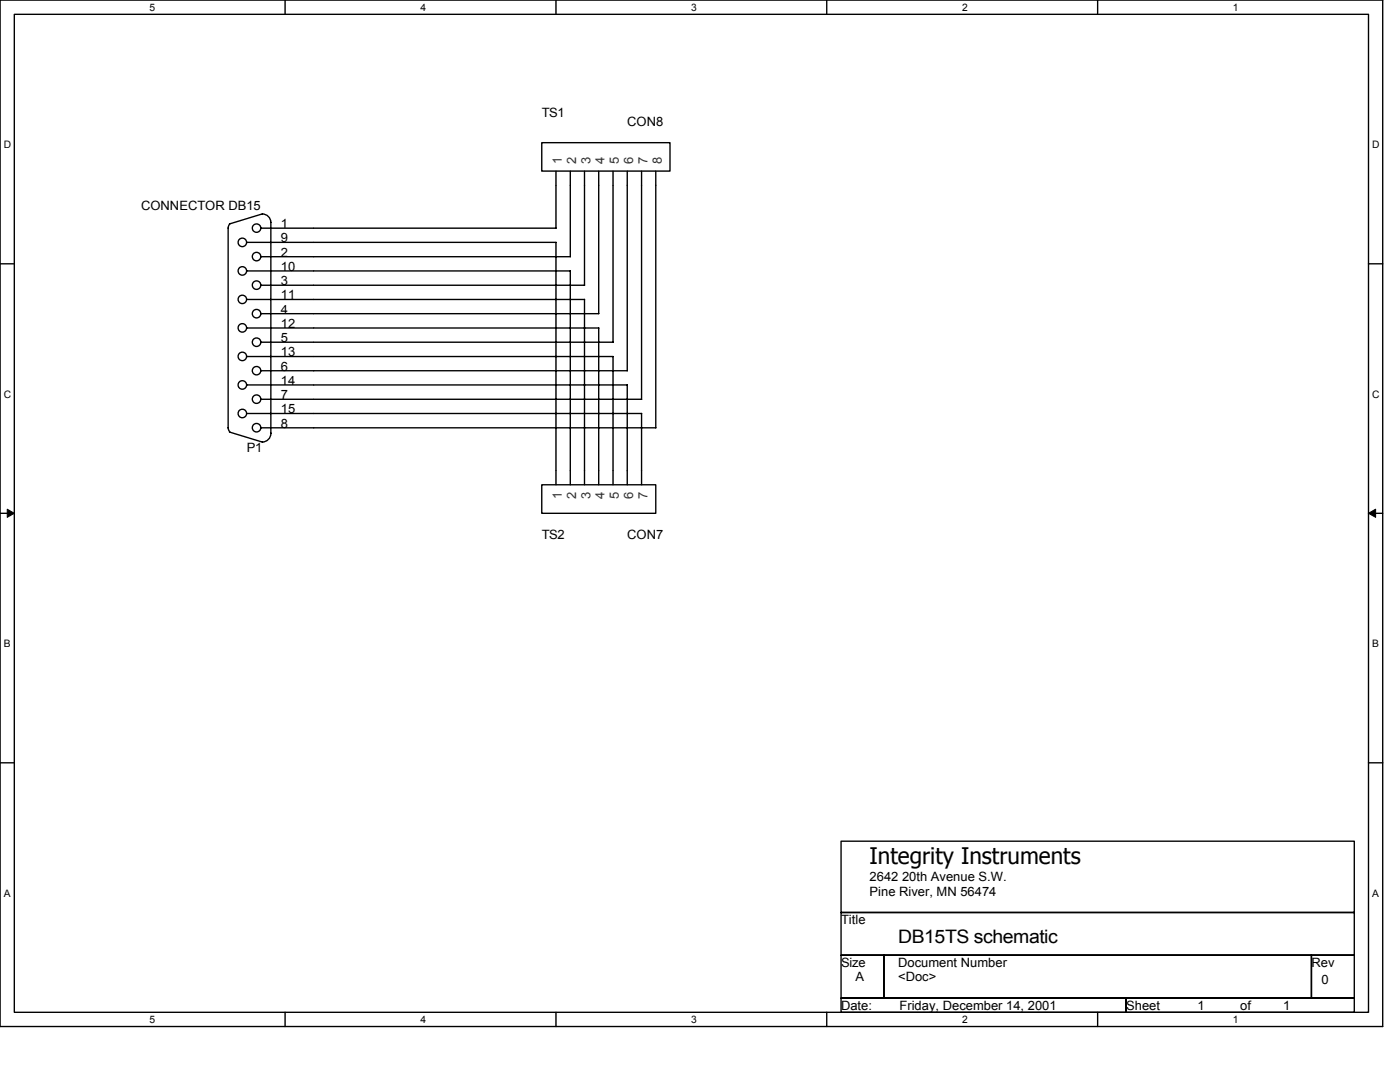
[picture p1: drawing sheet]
<svg xmlns="http://www.w3.org/2000/svg" width="279mm" height="216mm" viewBox="0 0 279 216" stroke-linecap="round" stroke-linejoin="round" font-family="sans-serif">
<path d="M0 0h275.9v204.8h-275.9zM2.9 2.9h270.2v199.1h-270.2z" fill="none" stroke="#000" stroke-width=".28"/>
<g fill="#fff">
<path d="M29.9 .3h1.1v2.3h-1.1z"/>
<path d="M29.9 202.3h1.1v2.3h-1.1z"/>
</g>
<path d="M56.9 0v2.9M56.9 202v2.8" fill="none" stroke="#000" stroke-width=".28"/>
<g fill="#fff">
<path d="M83.9 .3h1.1v2.3h-1.1z"/>
<path d="M83.9 202.3h1.1v2.3h-1.1z"/>
</g>
<path d="M111 0v2.9M111 202v2.8" fill="none" stroke="#000" stroke-width=".28"/>
<g fill="#fff">
<path d="M138 .3h1.1v2.3h-1.1z"/>
<path d="M138 202.3h1.1v2.3h-1.1z"/>
</g>
<path d="M165 0v2.9M165 202v2.8" fill="none" stroke="#000" stroke-width=".28"/>
<g fill="#fff">
<path d="M192 .3h1.1v2.3h-1.1z"/>
<path d="M192 202.3h1.1v2.3h-1.1z"/>
</g>
<path d="M219.1 0v2.9M219.1 202v2.8" fill="none" stroke="#000" stroke-width=".28"/>
<g fill="#fff">
<path d="M246.1 .3h1.1v2.3h-1.1z"/>
<path d="M246.1 202.3h1.1v2.3h-1.1z"/>
<path d="M.7 27.7h1.5v2.3h-1.5z"/>
<path d="M273.8 27.7h1.5v2.3h-1.5z"/>
<path d="M.7 77.5h1.5v2.3h-1.5z"/>
<path d="M273.8 77.5h1.5v2.3h-1.5z"/>
</g>
<path d="M0 52.6h2.9M273.1 52.6h2.8" fill="none" stroke="#000" stroke-width=".28"/>
<g fill="#fff">
<path d="M.7 127.3h1.4v2.3h-1.4z"/>
<path d="M273.8 127.3h1.4v2.3h-1.4z"/>
</g>
<path d="M0 102.4h2.9M273.1 102.4h2.8" fill="none" stroke="#000" stroke-width=".28"/>
<path d="M1.4 101.6l1.5 .8-1.5 .8zM273.1 102.4l1.4-.8v1.6z" fill="#000" stroke="#000" stroke-width=".2"/>
<g fill="#fff">
<path d="M.7 177.1h1.4v2.3h-1.4z"/>
<path d="M273.8 177.1h1.4v2.3h-1.4z"/>
</g>
<g fill="none" stroke="#000" stroke-width=".28">
<path d="M108.1 28.5h25.6v5.6h-25.6zM111 34.1v11.4h-59M113.8 34.1v17.1M116.6 34.1l.1 22.8h-64.7M119.5 34.1v28.5h-67.5M122.3 34.1v34.2M125.2 34.1v39.9h-73.2M128 34.1v45.6M130.9 34.1v51.3M45.5 45.5v39.8l.3 .8M45.8 44.7l-.3 .8M49.2 59.8h67.5l-.1 36.9"/>
<path d="M49.2 54.1h64.6M49.2 48.4h61.8v48.3M52 51.2h61.8M52.3 42.7a1.71 1.71 0 0 1 1.8 1.7v42.1a1.73 1.73 0 0 1-1.8 1.7M52.4 42.7l-6.6 2M113.8 54.1v42.6M49.2 76.8h76v19.9M49.2 71.1h73.2M49.2 65.4h70.3v31.3M52 79.7h76.1M52 68.3h70.4M122.3 71.1v25.6"/>
<path d="M45.8 86.2l6.6 2M49.2 82.5h78.9M52 85.4h78.9M108.1 96.7h22.8v5.7h-22.8zM128 82.5v14.2M0 152.2h2.9M273.1 152.2h2.8M167.9 167.9h102.4v14.2h-102.4zM167.9 182.1h102.4v8.5h-102.4zM167.9 190.6h8.5v8.6h-8.5zM167.9 199.2h56.8v2.8h-56.8zM176.4 190.6h85.3v8.6h-85.3z"/>
<path d="M224.7 199.2h45.6v2.8h-45.6zM261.7 190.6h8.6v8.6h-8.6z"/>
<circle cx="48.4" cy="48.4" r=".85"/>
<circle cx="48.4" cy="54.1" r=".85"/>
<circle cx="48.4" cy="59.7" r=".84"/>
<circle cx="51.2" cy="56.9" r=".85"/>
<circle cx="51.2" cy="51.2" r=".85"/>
<circle cx="51.2" cy="45.5" r=".84"/>
<circle cx="48.4" cy="76.8" r=".85"/>
<circle cx="48.4" cy="65.4" r=".85"/>
<circle cx="48.4" cy="71.1" r=".85"/>
<circle cx="51.2" cy="68.3" r=".85"/>
<circle cx="51.2" cy="62.6" r=".85"/>
<circle cx="51.2" cy="79.6" r=".85"/>
<circle cx="51.2" cy="74" r=".84"/>
<circle cx="48.4" cy="82.5" r=".85"/>
<circle cx="51.2" cy="85.3" r=".85"/>
</g>
<text font-size="4.6" x="173.5" y="172.4">Integrity Instruments</text>
<text font-size="3.7" x="179.2" y="188.3">DB15TS schematic</text>
<g font-size="2.6">
<text x="108.1" y="23.4">TS1</text>
<text x="125.2" y="25.1">CON8</text>
<text x="28.2" y="41.9">CONNECTOR DB15</text>
<text x="56" y="45.5">1</text>
<text x="56" y="51.2">2</text>
<text x="56" y="48.3">9</text>
<text x="56" y="59.7">11</text>
<text x="56" y="56.9">3</text>
<text x="56" y="54">10</text>
<text x="56" y="65.4">12</text>
<text x="56" y="62.6">4</text>
<text x="56" y="71.1">13</text>
<text x="56" y="68.3">5</text>
<text x="56" y="76.8">14</text>
<text x="56" y="74">6</text>
<text x="56" y="82.5">15</text>
<text x="56" y="79.7">7</text>
<text x="56" y="85.3">8</text>
<text x="49.2" y="90.2">P1</text>
<text x="108.1" y="107.6">TS2</text>
<text x="125.2" y="107.6">CON7</text>
<text x="173.5" y="175.9">2642 20th Avenue S.W.</text>
<text x="173.5" y="178.7">Pine River, MN 56474</text>
<text x="167.9" y="184.4">Title</text>
<text x="167.9" y="192.9">Size</text>
<text x="170.7" y="195.8">A</text>
<text x="179.2" y="192.9">Document Number</text>
<text x="179.2" y="195.8">&lt;Doc&gt;</text>
<text x="261.7" y="192.9">Rev</text>
<text x="263.7" y="196.3">0</text>
<text x="167.9" y="201.5">Date:</text>
<text x="179.5" y="201.5">Friday, December 14, 2001</text>
<text x="224.7" y="201.5">Sheet</text>
<text x="239" y="201.5">1</text>
<text x="247.5" y="201.5">of</text>
<text x="256.1" y="201.5">1</text>
</g>
<g font-size="2.6" fill="#333">
<text x="112.1" y="32.7" transform="rotate(-90 112.1 32.7)">1</text>
<text x="115" y="32.7" transform="rotate(-90 115 32.7)">2</text>
<text x="117.8" y="32.7" transform="rotate(-90 117.8 32.7)">3</text>
<text x="120.7" y="32.7" transform="rotate(-90 120.7 32.7)">4</text>
<text x="123.5" y="32.7" transform="rotate(-90 123.5 32.7)">5</text>
<text x="126.4" y="32.7" transform="rotate(-90 126.4 32.7)">6</text>
<text x="129.2" y="32.7" transform="rotate(-90 129.2 32.7)">7</text>
<text x="132.1" y="32.7" transform="rotate(-90 132.1 32.7)">8</text>
<text x="112.1" y="99.6" transform="rotate(-90 112.1 99.6)">1</text>
<text x="115" y="99.6" transform="rotate(-90 115 99.6)">2</text>
<text x="117.8" y="99.6" transform="rotate(-90 117.8 99.6)">3</text>
<text x="120.7" y="99.6" transform="rotate(-90 120.7 99.6)">4</text>
<text x="123.5" y="99.6" transform="rotate(-90 123.5 99.6)">5</text>
<text x="126.4" y="99.6" transform="rotate(-90 126.4 99.6)">6</text>
<text x="129.2" y="99.6" transform="rotate(-90 129.2 99.6)">7</text>
</g>
<g font-size="2">
<text x="29.9" y="2.1">5</text>
<text x="83.9" y="2.1">4</text>
<text x="138" y="2.1">3</text>
<text x="192" y="2.1">2</text>
<text x="246.1" y="2.1">1</text>
<text x=".7" y="29.6">D</text>
<text x="273.8" y="29.6">D</text>
<text x=".7" y="79.4">C</text>
<text x="273.8" y="79.4">C</text>
<text x=".7" y="129.2">B</text>
<text x="273.8" y="129.2">B</text>
<text x=".7" y="178.9">A</text>
<text x="273.8" y="178.9">A</text>
<text x="29.9" y="204.1">5</text>
<text x="83.9" y="204.1">4</text>
<text x="138" y="204.1">3</text>
<text x="192" y="204.1">2</text>
<text x="246.1" y="204.1">1</text>
</g>
</svg>
